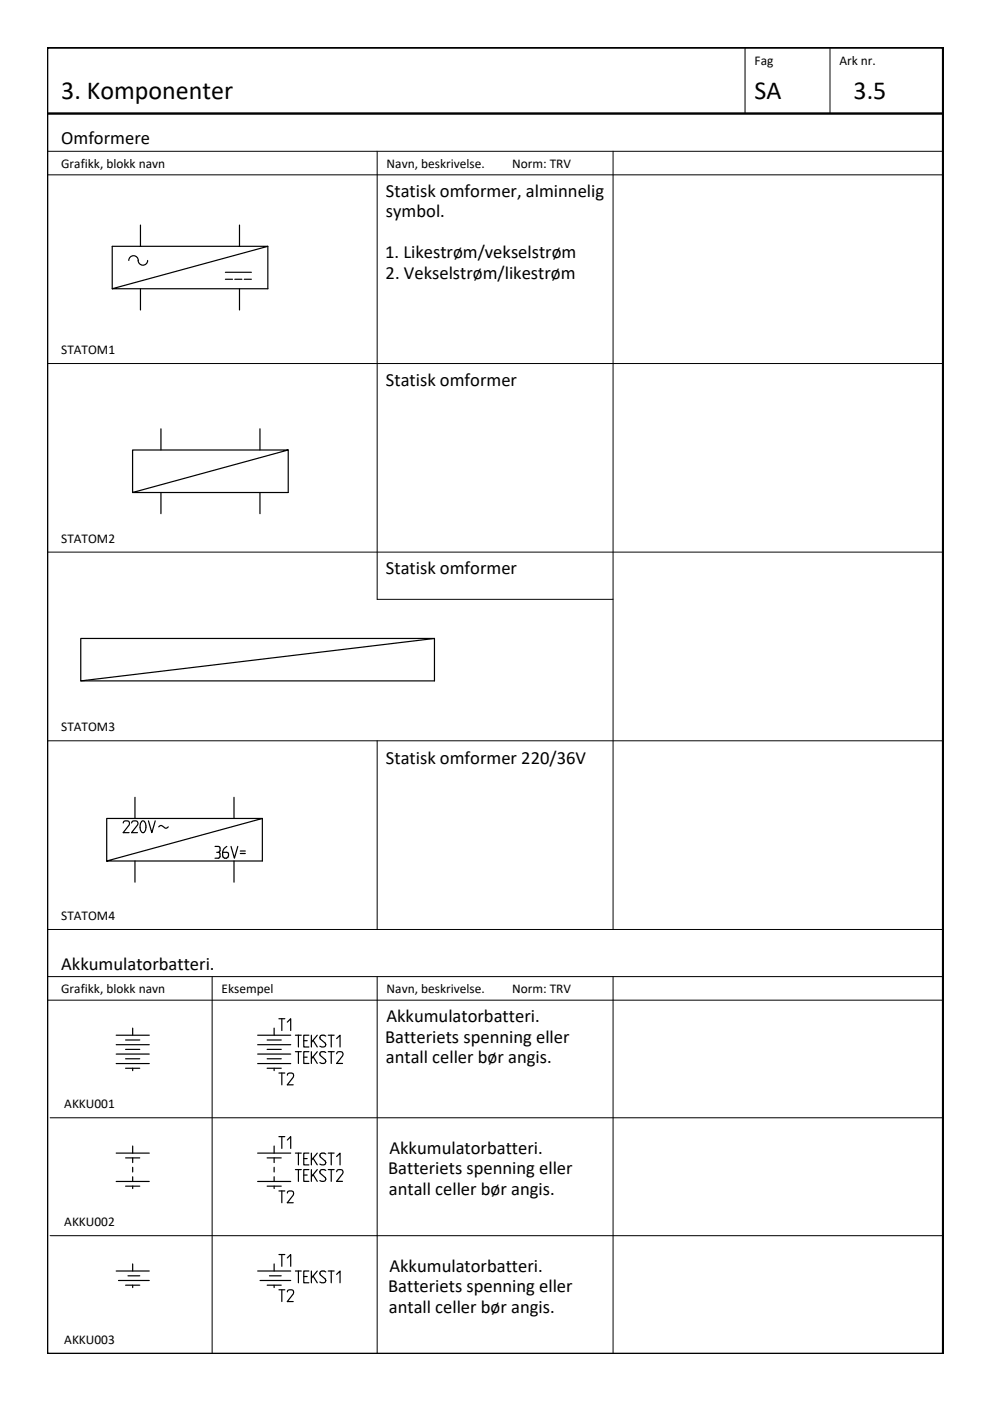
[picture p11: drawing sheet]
<svg xmlns="http://www.w3.org/2000/svg" width="210mm" height="297mm" viewBox="0 0 210 297" stroke-linecap="round" stroke-linejoin="round" font-family="sans-serif">
<!-- layer: RAMME -->
<path d="M10 10.1h190v276.9h-190zM10 24.1h189.9" fill="none" stroke="#000" stroke-width=".51"/>
<!-- layer: RAMME SYMBOLER -->
<g fill="none" stroke="#000" stroke-width=".21">
<path d="M158 10.1v14M176 10.1v14M10 32.1h189.9M10 37.1h189.9M80 32.1v95h50M130 32.1v165M10 77.1h189.9M10 117.1h189.9M10 157.1h189.9M80 157.1v40M10 197.1h189.9M10 212.1h189.9"/>
<path d="M10 207.1h189.9M45 207.1v79.9M80 207.1v79.9M130 207.1v79.9M10.6 237h189.3M10.6 262h189.3"/>
</g>
<!-- layer: KOMPONENTER -->
<g fill="none" stroke="#000" stroke-width=".25">
<path d="M27.3 55.2a1.01 1.01 0 0 1 1-1 1.01 1.01 0 0 1 1 1 .99 .99 0 0 0 1 1 .99 .99 0 0 0 1-1M29.8 47.7v4.5M47.8 59.2h1.5M47.8 57.7h5.5M49.8 59.2h1.5M50.8 47.7v4.5M51.8 59.2h1.5M56.8 52.2v9h-33l33-9h-33v9M29.8 61.2v4.5M50.8 61.2v4.5M34.1 90.9v4.5M55.1 90.9v4.5"/>
<path d="M61.1 95.4v9h-33l33-9h-33v9M34.1 104.4v4.5M55.1 104.4v4.5M92.1 135.4h-75v9l75-9v9h-75M28.6 169v4.5M49.6 169v4.5M55.6 173.5v9h-33l33-9h-33v9M28.6 182.5v4.5M49.6 182.5v4.5M24.6 219.5h7M28.1 218v1.5M54.6 219.5h7"/>
<path d="M24.6 225.5h7M24.6 223.5h7M24.6 221.5h7M26.6 224.5h3M26.6 222.5h3M26.6 226.5h3M26.6 220.5h3M28.1 226.5v.5M54.6 225.5h7M54.6 223.5h7M54.6 221.5h7M56.6 222.5h3"/>
<path d="M24.6 244.5h7M24.6 250.5h7M26.6 251.5h3M26.6 245.5h3M28.1 243v1.5M28.1 245.5v1M28.1 247.5v1M28.1 249.5v1M28.1 251.5v.5M54.6 244.5h7M54.6 250.5h7M58.1 247.5v1"/>
<path d="M58.1 249.5v1M24.6 269.5h7M25.1 271.5h6.5M26.6 272.5h3M27.1 270.5h2.5M28.1 268v1.5M28.1 272.5v.5M54.6 269.5h7M55.1 271.5h6.5"/>
</g>
<!-- layer: KOMP-TEKST25 -->
<g fill="none" stroke="#000" stroke-width=".25">
<path d="M63.3 219.5v2.5M65.5 219.5h-1.1v2.5h1.1M66 219.5v2.5M67.3 219.5l-1.3 1.5M69.1 219.7a.88 .88 0 0 0-1.2 0v.6l1.1 .9v.6a.92 .92 0 0 1-1.2 0M69.6 219.5h1.2M70.2 219.5v2.5M62.6 223h1.3M63.3 223v2.5M64.4 220.6h.7M64.4 224.1h.7M65.5 223h-1.1v2.5h1.1"/>
<path d="M66 223v2.5M66.4 220.6l.9 1.4M66.4 224l.9 1.5M67.3 223l-1.3 1.5M69.1 223.1a.97 .97 0 0 0-1.2 0v.7l1.1 .9v.6a.84 .84 0 0 1-1.2 0M69.6 223h1.2M70.2 223v2.5M71.4 220.2l.7-.7v2.5M71.4 223.4l.1-.3 .3-.1 .8 .1v.8l-1.2 1.6h1.2M62.6 248h1.3M63.3 244.5v2.5M63.3 248v2.5"/>
<path d="M64.4 245.6h.7M64.4 249.1h.7M65.5 244.5h-1.1v2.5h1.1M65.5 248h-1.1v2.5h1.1M66 244.5v2.5M66 248v2.5M66.4 245.6l.9 1.4M66.4 249l.9 1.5M67.3 244.5l-1.3 1.5M67.3 248l-1.3 1.5M69.1 244.7a.88 .88 0 0 0-1.2 0v.6l1.1 .9v.6a.92 .92 0 0 1-1.2 0M69.1 248.1a.97 .97 0 0 0-1.2 0v.7l1.1 .9v.6a.92 .92 0 0 1-1.2 0"/>
<path d="M69.6 244.5h1.2M69.6 248h1.2M70.2 244.5v2.5M70.2 248v2.5M71.4 245.2l.7-.7v2.5M71.4 248.4l.1-.3 .3-.1 .8 .1v.8l-1.2 1.6h1.2M63.3 269.5v2.5M64.4 270.6h.7M65.5 269.5h-1.1v2.5h1.1M66 269.5v2.5M66.4 270.6l.9 1.4M67.3 269.5l-1.3 1.5"/>
<path d="M69.1 269.7a.88 .88 0 0 0-1.2 0v.6l1.1 .9v.6a.92 .92 0 0 1-1.2 0M69.6 269.5h1.2M70.2 269.5v2.5M71.4 270.2l.7-.7v2.5"/>
</g>
<g font-size="5.7">
<text x="25" y="177.8">220V</text>
<text x="44.4" y="183.1">36V=</text>
<text x="57.9" y="219.8">T1</text>
<text x="57.9" y="231.1">T2</text>
<text x="57.9" y="244.8">T1</text>
<text x="57.9" y="256.1">T2</text>
<text x="62.4" y="269.9" transform="rotate(-90 62.4 269.9)">T1</text>
<text x="57.9" y="277.3">T2</text>
</g>
<g font-size="5.5">
<text x="13" y="21.1">3. Komponenter</text>
<text x="160" y="21.1">SA</text>
<text x="181" y="21.1">3.5</text>
</g>
<g font-size="3.9">
<text x="13" y="30.6">Omformere</text>
<text x="81.8" y="41.8">Statisk omformer, alminnelig</text>
<text x="81.8" y="46.1">symbol.</text>
<text x="81.6" y="54.8">1. Likestrøm/vekselstrøm</text>
<text x="81.8" y="59.3">2. Vekselstrøm/likestrøm</text>
<text x="81.8" y="81.8">Statisk omformer</text>
<text x="81.8" y="121.8">Statisk omformer</text>
<text x="81.8" y="161.9">Statisk omformer 220/36V</text>
<text x="13" y="205.6">Akkumulatorbatteri.</text>
<text x="81.6" y="221.1">Batteriets spenning eller</text>
<text x="81.9" y="216.7">Akkumulatorbatteri.</text>
<text x="81.8" y="225.4">antall celler bør angis.</text>
<text x="82.6" y="244.7">Akkumulatorbatteri.</text>
<text x="82.3" y="249">Batteriets spenning eller</text>
<text x="82.4" y="253.4">antall celler bør angis.</text>
<text x="82.6" y="269.7">Akkumulatorbatteri.</text>
<text x="82.3" y="274">Batteriets spenning eller</text>
<text x="82.4" y="278.3">antall celler bør angis.</text>
</g>
<g font-size="2.8">
<text x="160" y="13.9">Fag</text>
<text x="178" y="13.9">Ark nr.</text>
<text x="13" y="35.6">Grafikk, blokk navn</text>
<text x="82" y="35.6">Navn, beskrivelse.</text>
<text x="108.6" y="35.6">Norm: TRV</text>
<text x="13" y="75.1">STATOM1</text>
<text x="13" y="115.1">STATOM2</text>
<text x="13" y="155.1">STATOM3</text>
<text x="13" y="195.1">STATOM4</text>
<text x="13" y="210.6">Grafikk, blokk navn</text>
<text x="47" y="210.6">Eksempel</text>
<text x="82" y="210.6">Navn, beskrivelse.</text>
<text x="108.6" y="210.6">Norm: TRV</text>
<text x="13.6" y="235">AKKU001</text>
<text x="13.6" y="260">AKKU002</text>
<text x="13.6" y="285">AKKU003</text>
</g>
</svg>
